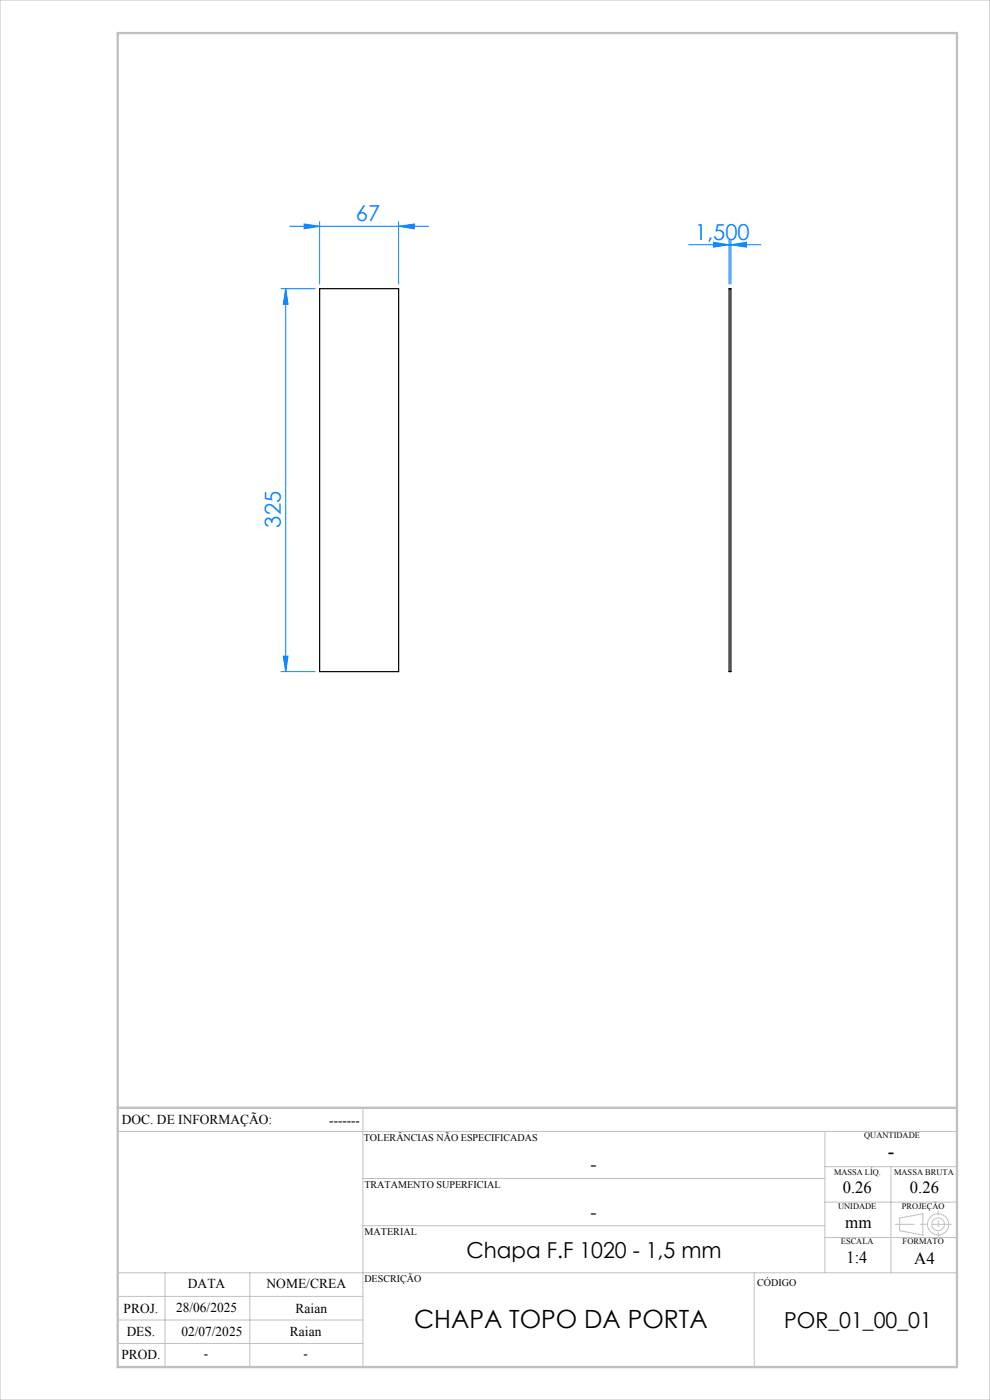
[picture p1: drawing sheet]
<svg xmlns="http://www.w3.org/2000/svg" width="210mm" height="297mm" viewBox="0 0 210 297" stroke-linecap="round" stroke-linejoin="round" font-family="sans-serif">
<g fill="none" stroke="#c0c0c0" stroke-width=".21">
<path d="M0 0h210v297h-210zM77 235v55M25 240h178M77 250h98M175 240v30M175 255h28M175 247.5h28M189 247.5v22.5M190.8 258.4l5-.9v4.5l-5-.9zM25 275h52M25 270h178M35 270v20"/>
<path d="M53 270v20M77 260h98M160 270v20M175 262.5h28M25 285h52M25 280h52"/>
<circle cx="199" cy="259.7" r="1.34"/>
<circle cx="199" cy="259.7" r="2.25"/>
</g>
<g fill="none" stroke="#0080ff" stroke-width=".21">
<path d="M61.5 48h29.4M64.5 47.5l3.3 .5-3.3 .5zM67.8 47v13.3M84.6 48l3.3-.5v1zM84.6 47v13.3M146.1 51.9h15.3M151.3 51.4l3.4 .5-3.4 .5zM154.7 50.9v9.4M155 51.9l3.3-.5v1zM155 50.9v9.4M59.6 61.2h7.2M60.6 61.2v81.3"/>
<path d="M60.6 61.2l.5 3.4h-1zM60.1 139.2h1l-.5 3.3zM59.6 142.5h7.2"/>
</g>
<path d="M201.8 259.7h-11.9" fill="none" stroke="#c0c0c0" stroke-width=".21" stroke-dasharray="15.2 1.3 1.3 1.3" stroke-dashoffset="11.2"/>
<path d="M199 256.9v5.4" fill="none" stroke="#c0c0c0" stroke-width=".21" stroke-dasharray="15.2 1.3 1.3 1.3" stroke-dashoffset="14.4"/>
<path d="M25 7h178v283h-178zM25 235h178" fill="none" stroke="#c0c0c0" stroke-width=".5"/>
<g fill="#0080ff">
<path d="M64.5 47.5l3.3 .5-3.3 .5zM84.6 48l3.3-.5v1zM151.3 51.4l3.4 .5-3.4 .5zM155 51.9l3.3-.5v1z"/>
<path d="M60.1 139.2h1l-.5 3.3zM60.6 61.2l.5 3.4h-1z"/>
</g>
<path d="M67.8 61.2h16.8v81.3h-16.8zM154.7 61.2h.3v81.3h-.3z" fill="none" stroke="#000" stroke-width=".25"/>
<text font-size="5.3" x="87.9" y="281.7">CHAPA TOPO DA PORTA</text>
<g font-size="4.7" fill="#0080ff">
<text x="75.5" y="47">67</text>
<text x="147.4" y="50.9">1,500</text>
<text x="59.6" y="111.9" transform="rotate(-90 59.6 111.9)">325</text>
</g>
<g font-size="4.7">
<text x="99" y="266.8">Chapa F.F 1020 - 1,5 mm</text>
<text x="166.3" y="281.7">POR_01_00_01</text>
</g>
<text font-size="4.3" x="188.3" y="245.8">-</text>
<g font-size="4">
<text x="125.2" y="248.4">-</text>
<text x="125.2" y="258.6">-</text>
</g>
<g font-size="3.6">
<text x="178.8" y="253.1">0.26</text>
<text x="193" y="253.1">0.26</text>
<text x="179.3" y="260.6">mm</text>
<text x="179.6" y="267.9">1:4</text>
<text x="193.9" y="268.1">A4</text>
</g>
<g font-size="2.9">
<text x="25.9" y="238.4">DOC. DE INFORMAÇÃO:</text>
<text x="69.8" y="238.6">-------</text>
<text x="39.9" y="273.2">DATA</text>
<text x="56.5" y="273.2">NOME/CREA</text>
<text x="26.2" y="278.6">PROJ.</text>
<text x="37.4" y="278.2">28/06/2025</text>
<text x="62.7" y="278.6">Raian</text>
<text x="26.9" y="283.4">DES.</text>
<text x="38.5" y="283.4">02/07/2025</text>
<text x="61.5" y="283.4">Raian</text>
<text x="25.7" y="288.3">PROD.</text>
<text x="43.3" y="288">-</text>
<text x="64.4" y="288">-</text>
</g>
<g font-size="2.2">
<text x="77.2" y="242.1">TOLERÂNCIAS NÃO ESPECIFICADAS</text>
<text x="77.3" y="251.9">TRATAMENTO SUPERFICIAL</text>
<text x="77.3" y="261.9">MATERIAL</text>
<text x="77.3" y="272.1">DESCRIÇÃO</text>
<text x="160.6" y="272.8">CÓDIGO</text>
</g>
<g font-size="1.8">
<text x="183.3" y="241.4">QUANTIDADE</text>
<text x="176.9" y="249.2">MASSA LÍQ.</text>
<text x="189.7" y="249.2">MASSA BRUTA</text>
<text x="177.8" y="256.5">UNIDADE</text>
<text x="191.3" y="256.5">PROJEÇÃO</text>
<text x="178.4" y="264">ESCALA</text>
<text x="191.5" y="264">FORMATO</text>
</g>
</svg>
